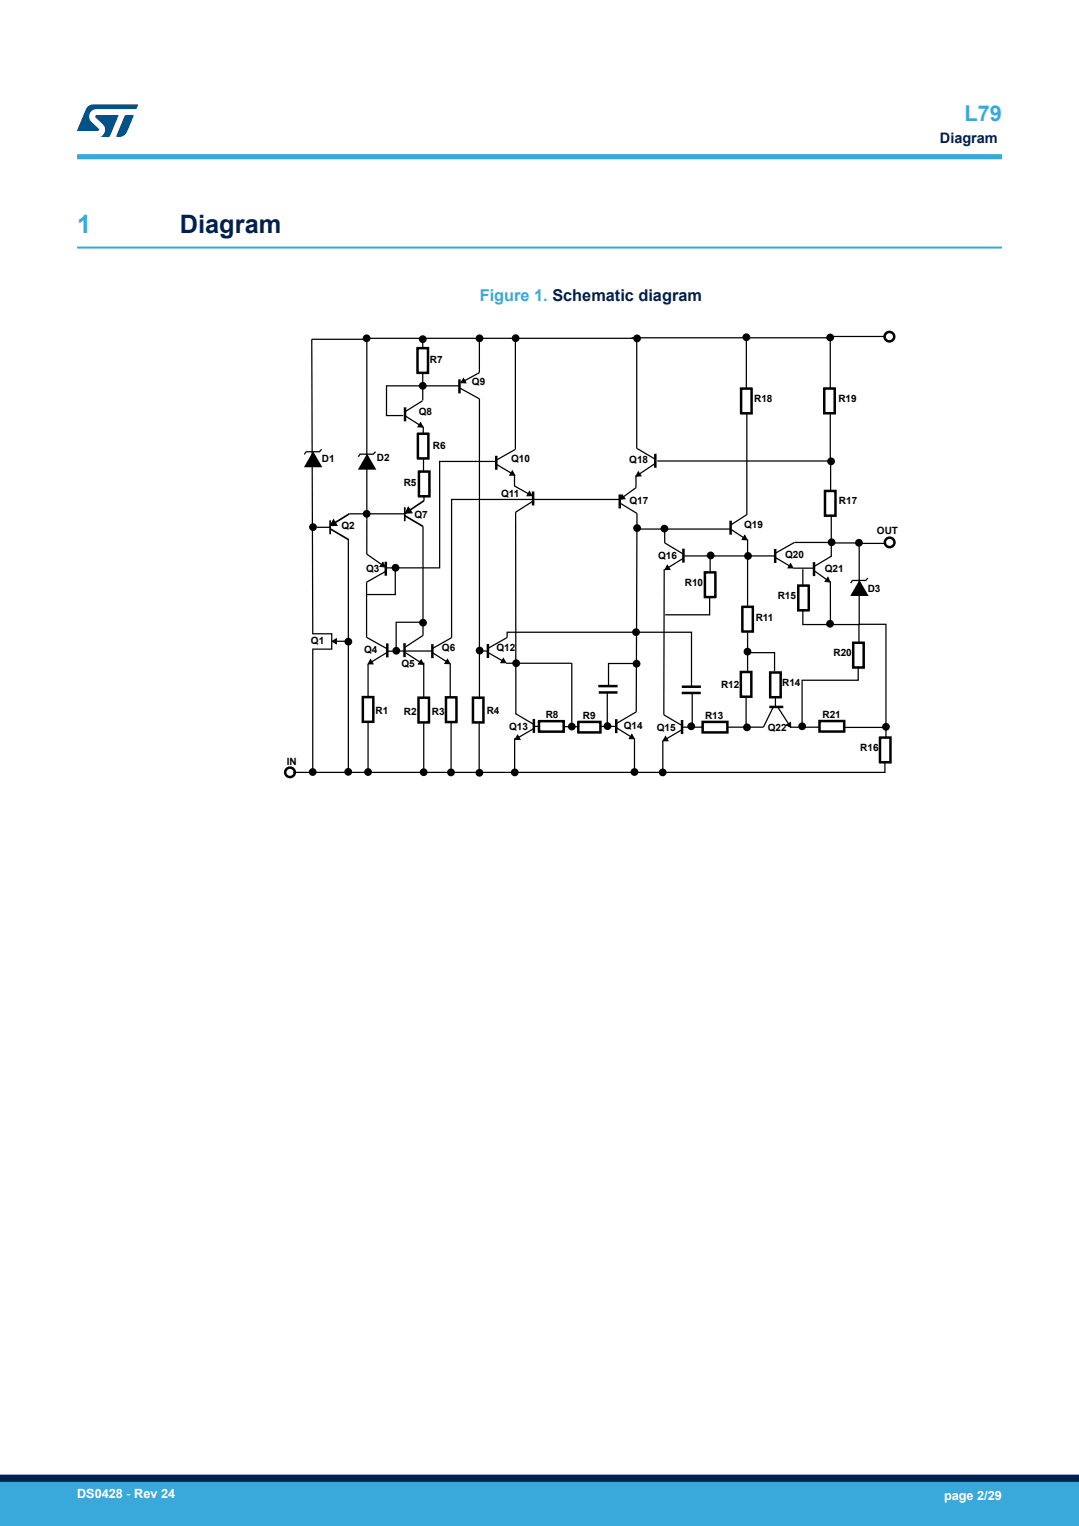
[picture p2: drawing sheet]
<svg xmlns="http://www.w3.org/2000/svg" width="210mm" height="297mm" viewBox="0 0 210 297" stroke-linecap="round" stroke-linejoin="round" font-family="sans-serif">
<path d="M15 48.2h180" fill="none" stroke="#39a9dc" stroke-width=".4"/>
<g fill="none" stroke="#000" stroke-width=".24">
<path d="M71.4 66v41.8l3.1 2.2M82.2 78l-3.4 2.1M82.3 72.7v5.2M82.3 65.8v2M89.4 75.1h-14.2v5.8h3.3M89.4 75.5l3.9 2.1v58.5M93.3 65.8v6.7l-3.1 1.7M100.3 65.5v21.9M123.9 66v21.3M145.3 65.7v9.9M161.6 65.7v9.8M172.3 65.5h-10.7v.2l-89.9 .1v.2h-11l.2 57.4"/>
<path d="M62.6 87.4l-.4 .5h-2.6l-.4 .5M73.1 87.9l-.4 .5h-2.6l-.4 .5M78.8 80.9l3 1.9M82.4 83v1.4M82.4 89.4v2.4M82.5 96.6v.8M96.6 89.8h-11v20.7h-10.5M96.6 90.4l3.1 1.8M100.1 92.4v2.3M100.2 94.6l2.8 1.6M100.3 87.4l-3.7 2.2M103.8 97.5l-3.4 2.2v39.3"/>
<path d="M120.6 97.2h-32.7v26.9l-3.8 2.1M120.6 97.9l3.4 2-.2 38.7-3.9 2.2M123.8 92.5v2.4l-2.7 1.9M124 87.3l3.5 2.1M127.5 90.2l-3.2 2.2M127.9 89.7h33.7M145.4 80.5v19.7M161.6 80.4l.1 15.2M61.7 102.6h2.5M67.8 104.9v45.5M68 100h10.8M75.1 111.2l-3.8 2.1v10.7l4.1 2.3"/>
<path d="M76.9 110.6v5.1h-5.6M82.3 102.5v21.2M123.6 103h18.6M129.3 110.8l-.1 28.3 3.5 2.1M129.4 103v2.7l3.6 2.2M133 108.2h17.9M133 108.6l-3.1 2M138.1 116.2v3.5h-8.6M138.2 108.2v3.2M142.2 103l2.7 1.8M145.4 100.1l-3.2 2.1M145.5 105v13.1"/>
<path d="M150.9 107.7l3.7-2.1h7.2v2.8M150.9 108.5l3 1.8M154.4 110.6h4M156.3 118.6v3h5.3M156.3 110.8v3.3M158.4 111.1l2.7 1.8M161.6 113.1v8.5h5.6v3.5M161.7 100.3h.1v5.4l10.6 .1M161.8 108.2l-3.4 2.1M167.2 105.8v15.7h5.2v20.1h-8.1M168.9 112.5l-.4 .5h-2.6l-.3 .5M60.8 123.4h3.8v2.9h-3.8"/>
<path d="M60.9 126.4v23.9h111.3v-2.2M65.2 124.8h2.5M71.6 129.2v6.5M75.2 127l-3.1 1.9M78.7 126.7h-3.2M78.8 126.7h5.3M78.9 127l3 2M82.3 123.7l-3.6 2.3M82.3 121.1h-5.2v5.6M82.5 129v6.8M84.1 127l3 1.9M87.6 129.1v6.6"/>
<path d="M93.6 126.7h1.4M95 126.2l3.7-2.1v-1h35.9v10.4M95 127l3 1.7M98.5 129.1h12.8M100.4 138.9l3.5 2.1M111.3 129.1v12.3M118.2 134.8v6.6h1.7M124.3 129.1h-5.9v4.4M134.7 134.8v6.7M145.2 135.6v5.9M145.5 127h5.2v3.6M145.5 123.1v7.6"/>
<path d="M150.5 137.6l-1.9 3.9h-7M150.9 135.7v1.9M151.4 137.6l2.2 3.5M167 129.7v2.7h-10.9v9.1h3.3M57.1 150.3h3.8M71.6 140.6v9.7M82.5 140.8v9.5M87.8 140.5v9.8M93.3 140.8v9.5M100.2 143.7v6.6M103.9 141.8l-3.2 1.8M104 141.4h.9"/>
<path d="M109.6 141.4h3M116.9 141.4h1.3M119.9 141.6l3.1 1.9M123.5 143.7v6.5M129 144.1v6.2M132.7 141.5h4M132.7 142l-3.2 1.9M154 141.5h2.1M172.4 141.6v2"/>
</g>
<g fill="none" stroke="#000" stroke-width=".49">
<path d="M78.8 79.3v2.7M81.3 67.8h2v4.8h-2zM89.4 73.8v2.8M144.2 75.6h2.1v4.8h-2.1zM160.4 75.6h2.1v4.8h-2.1zM60.9 88.3l1.4 2.4h-2.7zM71.4 88.8l1.4 2.4h-2.7zM81.3 84.4h2.1v4.8h-2.1zM81.5 91.8h2.1v4.8h-2.1zM96.6 88.7v2.7M103.8 95.7v2.7M120.6 96.2v2.8"/>
<path d="M127.5 88.3v2.7M160.6 95.6h2v4.8h-2zM75.1 109.3v2.7M133 106.8v2.7M137.2 111.4h2v4.8h-2zM142.2 101.3v2.8M144.5 118.1h2v4.8h-2zM150.9 106.8v2.8M155.4 114h2v4.8h-2zM158.4 109.4v2.7M167.3 113.4l1.3 2.3h-2.7zM70.6 135.7h2.1v4.8h-2.1z"/>
<path d="M75.4 125.2v2.7M78.7 125.2v2.7M81.5 135.8h2v4.8h-2zM84.1 125.4v2.7M86.8 135.7h2v4.8h-2zM92 135.8h2.1v4.8h-2.1zM95 125.3v2.8M103.9 139.9v2.7M116.4 133.5h3.8M116.5 134.8h3.7M119.9 140v2.7M132.7 134.9h3.7"/>
<path d="M132.7 133.7h3.7M144.2 130.8h2v4.8h-2zM149.7 137.6h2.7M149.9 130.9h2v4.8h-2zM166.1 125.1h2v4.8h-2zM104.9 140.4h4.8v2h-4.8zM112.6 140.5h4.3v2h-4.3zM132.7 140.1v2.8M136.8 140.5h4.8v2h-4.8zM159.5 140.3h4.8v2.1h-4.8zM171.3 143.6h2v4.8h-2z"/>
<circle cx="173.1" cy="65.5" r=".93"/>
<circle cx="173.2" cy="105.6" r=".93"/>
<circle cx="56.5" cy="150.3" r=".93"/>
</g>
<g fill="#000" stroke="#000" stroke-width=".19">
<path d="M90.2 73.7l.5 .8h-1z" fill-rule="evenodd"/>
<path d="M81.9 82.3l.4 .8h-1z" fill-rule="evenodd"/>
<path d="M99.7 91.6l.5 .9h-1z" fill-rule="evenodd"/>
<path d="M103 95.6l.5 .9h-.9z" fill-rule="evenodd"/>
<path d="M121.1 96.3l.5 .8-.9 .1z" fill-rule="evenodd"/>
<path d="M124.2 91.8l.6 .8-1 .1z" fill-rule="evenodd"/>
<path d="M74.5 109.5l.4 .8h-.9z" fill-rule="evenodd"/>
<path d="M129.9 110l.5 .8-1 .1z" fill-rule="evenodd"/>
<path d="M145 104.2l.4 .9-1-.1z" fill-rule="evenodd"/>
<path d="M153.9 109.7l.4 .8h-.9z" fill-rule="evenodd"/>
<path d="M161.1 112.4l.4 .9-.9-.1z" fill-rule="evenodd"/>
<path d="M64.6 124.8l.9-.5v1z" fill-rule="evenodd"/>
<path d="M72.1 128.4l.5 .8h-1z" fill-rule="evenodd"/>
<path d="M82 128.4l.4 .9-1-.1z" fill-rule="evenodd"/>
<path d="M87.1 128.3l.4 .9-.9-.1z" fill-rule="evenodd"/>
<path d="M98 128.1l.5 .9h-1z" fill-rule="evenodd"/>
<path d="M100.7 143.1l.5 .8h-.9z" fill-rule="evenodd"/>
<path d="M123 142.9l.4 .9h-.9z" fill-rule="evenodd"/>
<path d="M129.5 143.3l.5 .9h-1z" fill-rule="evenodd"/>
<path d="M153 141.1l.9-.5v1z" fill-rule="evenodd"/>
</g>
<path d="M78.8 98.7v2.7M82.5 97.4l-3 2.1M64.2 101.3v2.7M64.2 102.9l3.6 2.1M68 100l-3.1 1.9M78.8 100.4l3.5 2.1" fill="none" stroke="#000" stroke-width=".32"/>
<g fill="#000" stroke="#000" stroke-width=".22">
<path d="M79.5 98.7l.7 1.1-1.3 .1z" fill-rule="evenodd"/>
<path d="M64.9 101.1l.7 1.2h-1.3z" fill-rule="evenodd"/>
</g>
<g fill="#000">
<path d="M60.9 88.3l1.4 2.4h-2.7zM71.4 88.8l1.4 2.4h-2.7zM167.3 113.4l1.3 2.3h-2.7z"/>
<circle cx="71.4" cy="65.8" r=".76"/>
<circle cx="82.3" cy="75.1" r=".76"/>
<circle cx="82.3" cy="66" r=".76"/>
<circle cx="93.3" cy="65.8" r=".76"/>
<circle cx="100.4" cy="65.8" r=".76"/>
<circle cx="124" cy="65.9" r=".76"/>
<circle cx="145.3" cy="65.6" r=".76"/>
<circle cx="161.6" cy="65.7" r=".76"/>
<circle cx="161.7" cy="89.8" r=".76"/>
<circle cx="60.9" cy="102.6" r=".76"/>
<circle cx="71.4" cy="100" r=".76"/>
<circle cx="77" cy="110.5" r=".76"/>
<circle cx="124" cy="102.8" r=".76"/>
<circle cx="129.3" cy="102.9" r=".76"/>
<circle cx="138.3" cy="108.1" r=".76"/>
<circle cx="145.6" cy="108.2" r=".76"/>
<circle cx="161.8" cy="105.5" r=".76"/>
<circle cx="167.2" cy="105.6" r=".76"/>
<circle cx="67.8" cy="124.9" r=".76"/>
<circle cx="77.1" cy="126.7" r=".76"/>
<circle cx="82.3" cy="121.2" r=".76"/>
<circle cx="93.3" cy="126.6" r=".76"/>
<circle cx="100.5" cy="129.1" r=".76"/>
<circle cx="123.8" cy="123" r=".76"/>
<circle cx="123.9" cy="129.2" r=".76"/>
<circle cx="145.5" cy="126.8" r=".76"/>
<circle cx="161.5" cy="121.4" r=".76"/>
<circle cx="60.9" cy="150.3" r=".76"/>
<circle cx="67.8" cy="150.2" r=".76"/>
<circle cx="71.6" cy="150.3" r=".76"/>
<circle cx="82.5" cy="150.3" r=".76"/>
<circle cx="87.8" cy="150.3" r=".76"/>
<circle cx="93.3" cy="150.4" r=".76"/>
<circle cx="100.2" cy="150.3" r=".76"/>
<circle cx="111.3" cy="141.4" r=".76"/>
<circle cx="118.2" cy="141.3" r=".76"/>
<circle cx="123.5" cy="150.3" r=".76"/>
<circle cx="129" cy="150.3" r=".76"/>
<circle cx="134.5" cy="141.4" r=".76"/>
<circle cx="145.4" cy="141.6" r=".76"/>
<circle cx="156.1" cy="141.4" r=".76"/>
<circle cx="172.4" cy="141.5" r=".76"/>
</g>
<path d="M15 30.5h180" fill="none" stroke="#39a9dc" stroke-width="1"/>
<g fill="#005288">
<path d="M17.1 20.7l1.1-.4 8.7 .1-.4 .8h-7.6a1.45 1.45 0 0 0-1.4 .9 1.45 1.45 0 0 0 .2 1.6l1.5 1.3v.4l-4.2 .1 1.7-4.2z"/>
<path d="M24.3 22.4l1.7 .1-1.3 3.2a1.6 1.6 0 0 1-1.5 .9l-.6-.1z"/>
<path d="M18.6 22.5h4.5l-1.8 4.1h-1.7a1.54 1.54 0 0 0 .4-2.4l-1.4-1.3-.1-.2z"/>
</g>
<g fill="#39a9dc">
<path d="M0 288.4h210v8.6h-210z" fill-rule="evenodd"/>
<path d="M-.1 288.4h210.2v4.4h-210.2z" fill-rule="evenodd"/>
</g>
<path d="M0 287.7h210" fill="none" stroke="#002052" stroke-width="1.4"/>
<text font-size="4.9" fill="#39a9dc" x="15" y="45.4">1</text>
<text font-size="4.9" fill="#002052" x="35" y="45.4">Diagram</text>
<text font-size="4.2" fill="#39a9dc" x="187.7" y="23.5">L79</text>
<text font-size="3.2" fill="#39a9dc" x="93.4" y="58.6">Figure 1. Schematic diagram</text>
<text font-size="2.8" fill="#002052" x="182.9" y="27.9">Diagram</text>
<g font-size="2.5" fill="#fff">
<text x="15" y="291.6">DS0428 - Rev 24</text>
<text x="183.7" y="291.9">page 2/29</text>
</g>
<g font-size="1.9">
<text x="83.7" y="70.7">R7</text>
<text x="91.9" y="75">Q9</text>
<text x="81.5" y="80.8">Q8</text>
<text x="146.8" y="78.3">R18</text>
<text x="163.2" y="78.3">R19</text>
<text x="62.6" y="90">D1</text>
<text x="73.3" y="89.8">D2</text>
<text x="84.2" y="87.4">R6</text>
<text x="99.5" y="89.9">Q10</text>
<text x="78.6" y="94.7">R5</text>
<text x="122.5" y="90.2">Q18</text>
<text x="80.7" y="100.8">Q7</text>
<text x="97.5" y="96.8">Q11</text>
<text x="122.5" y="98.1">Q17</text>
<text x="163.3" y="98.1">R17</text>
<text x="66.4" y="103">Q2</text>
<text x="144.8" y="102.8">Q19</text>
<text x="170.7" y="104">OUT</text>
<text x="71.3" y="111.2">Q3</text>
<text x="128.1" y="108.8">Q16</text>
<text x="152.8" y="108.7">Q20</text>
<text x="160.5" y="111.4">Q21</text>
<text x="133.3" y="114">R10</text>
<text x="151.4" y="116.6">R15</text>
<text x="168.9" y="115.2">D3</text>
<text x="60.5" y="125.4">Q1</text>
<text x="147.1" y="120.9">R11</text>
<text x="70.8" y="127.1">Q4</text>
<text x="78.1" y="129.7">Q5</text>
<text x="86" y="126.7">Q6</text>
<text x="96.6" y="126.7">Q12</text>
<text x="162.2" y="127.7">R20</text>
<text x="140.3" y="133.9">R12</text>
<text x="152.2" y="133.6">R14</text>
<text x="73.1" y="139">R1</text>
<text x="78.6" y="139.2">R2</text>
<text x="84" y="139.1">R3</text>
<text x="94.7" y="139">R4</text>
<text x="99.1" y="142">Q13</text>
<text x="106.2" y="139.7">R8</text>
<text x="113.5" y="139.9">R9</text>
<text x="121.4" y="141.9">Q14</text>
<text x="127.8" y="142.3">Q15</text>
<text x="137.2" y="139.9">R13</text>
<text x="149.4" y="142.4">Q22</text>
<text x="160.1" y="139.8">R21</text>
<text x="55.8" y="148.8">IN</text>
<text x="167.4" y="146.2">R16</text>
</g>
</svg>
